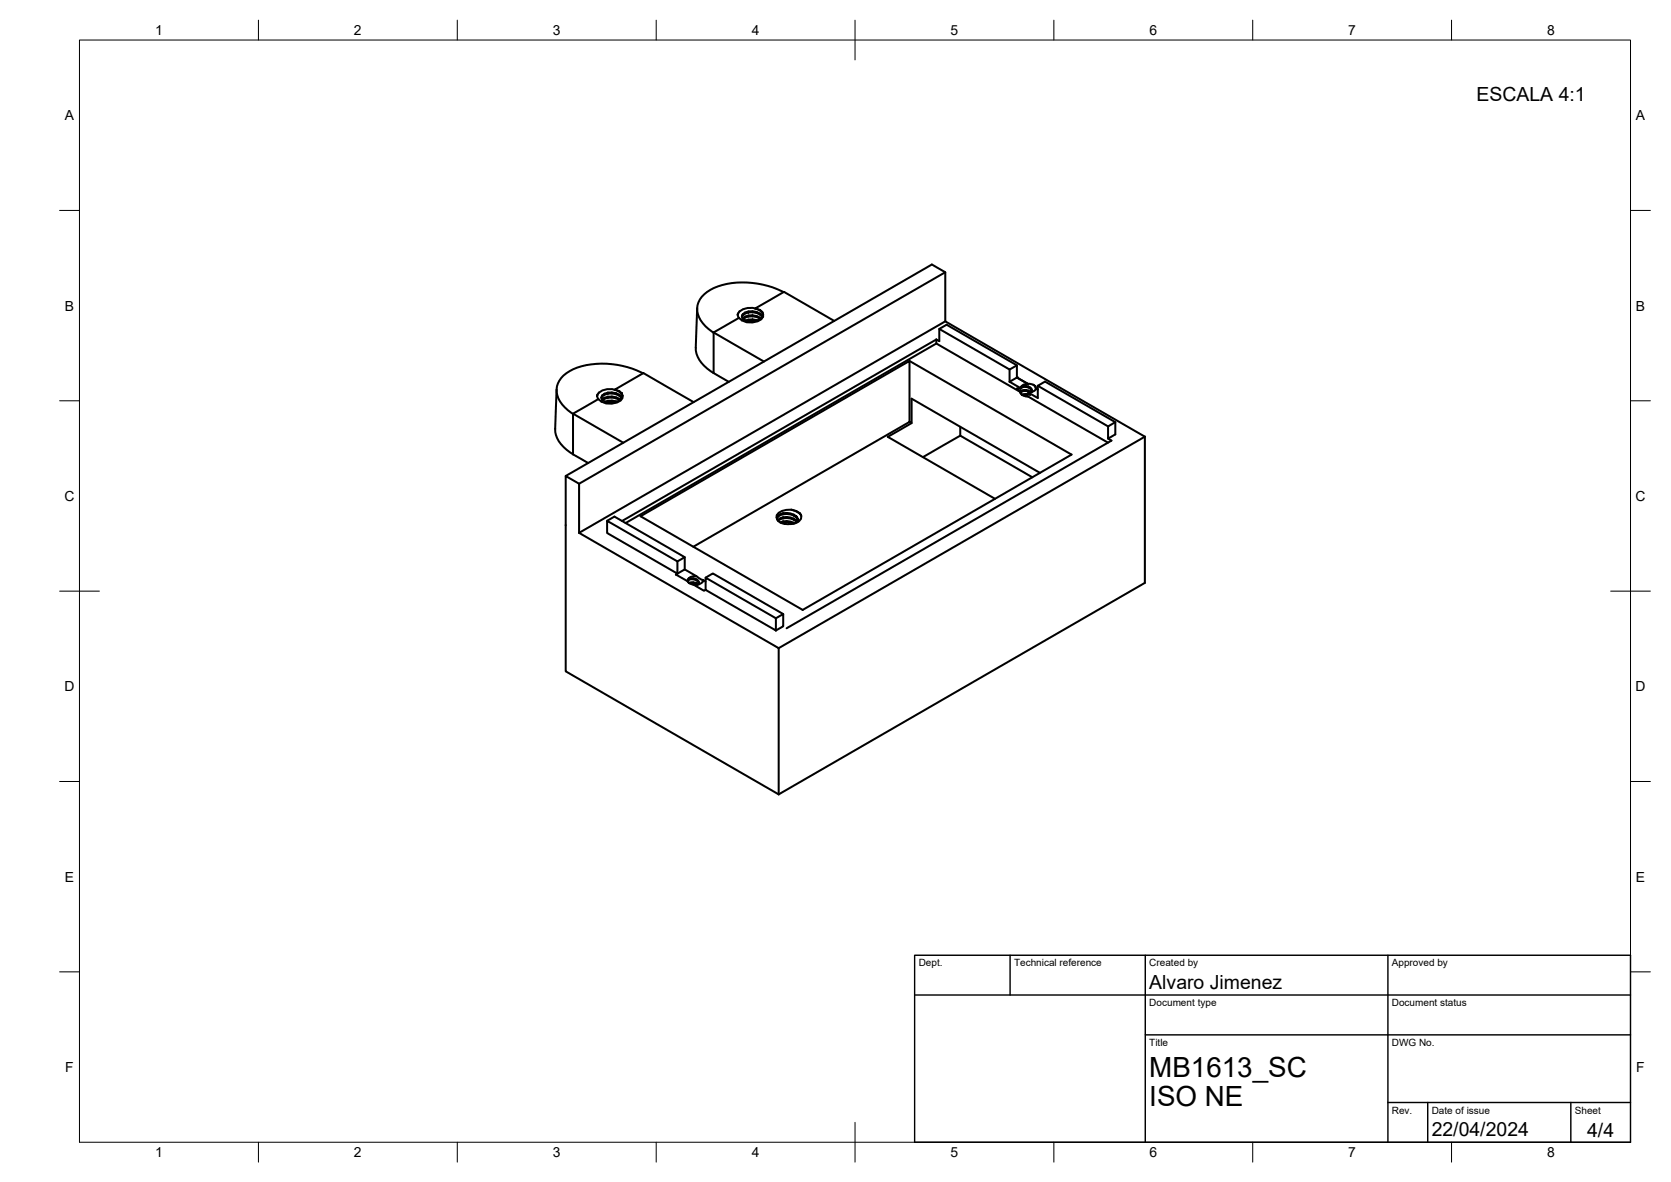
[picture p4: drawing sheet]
<svg xmlns="http://www.w3.org/2000/svg" width="420mm" height="297mm" viewBox="0 0 420 297" stroke-linecap="round" stroke-linejoin="round" font-family="sans-serif">
<!-- layer: Visible -->
<g fill="none" stroke="#000" stroke-width=".51">
<path d="M175.3 77.5l-.4 9.9a7.2 7.2 0 0 0 3.8 5.9l.7 .5M185.6 78.7l-.1 .4M185.7 79.9h.1M186 78.2l-.1 .1M186.8 79.2l-.2 .4M186.8 80h.1M187.3 78.5l-.5 .5M187.3 78.8l-.5 .4-.1-.2-.2 .5 .3 .5M187.3 79.6l-.5 .4M187.3 79.8l-.4 .3M188.2 79.3l-.9 .3v.2l.9-.2M189.2 79.5l1.1 .2 .8 .4"/>
<path d="M189.2 79.2l1 .2v.3M189.2 78.5l-1.9 .3v-.3l.9-.2v.2M189.2 78.2l-1 .1M189.2 79.2l-1 .1v.3l1-.1M189.2 78.5l1 .2M189.2 78.5v-.3l1 .2v.3M189.2 79.2v.3M190.2 79.4l.9 .4M190.2 77.6l-2.2-.2a3 3 0 0 0-2.5 1.7l.2 .8M190.2 77.6l1.3 .6 .4 .8M190.2 77.6l-.3-.1 7.2-4.2 12.7 7.4M190.2 78.4l.9 .4"/>
<path d="M190.2 78.7l.9 .3M190.2 77.6l.9 .4M191.1 79l.6 .6v-.2M191.1 79v-.2l.6 .6M191.1 77.9l.6 .7M191.7 79.4v.1M191.7 78.4v.2M191.7 78.6l.2 .5M191.9 79a1.7 1.7 0 0 1-1.4 1.8l-1.3 .2a3.5 3.5 0 0 1-2.3-.3l-1.1-.8-6.4 3.7M191.9 79l-.2 .7-.6 .5-.8 .4-2.1 .1-.9-.2-.5-.5M197 73.4a21.7 21.7 0 0 0-17.5-1 6 6 0 0 0-4.2 5.8 8.4 8.4 0 0 0 4.1 5.4M237.7 68.4l-92.1 53.2"/>
<path d="M140 97.9l-.4 9.9a7.2 7.2 0 0 0 3.7 5.9l.8 .5M150.3 99.1l-.2 .4M150.6 98.7h.1M151.4 99.4l-.2 .5 .2 .5M151.4 99.6l-.2 .4M152 100l-.6 .4M152 98.9v.3M152.8 98.7l1.1-.1 1 .2M152.8 99.7l1.1-.1-.1 .3-1 .1M152.8 99.7l-.8 .3M152.8 100l-.8 .2v-.2M152.8 99.7v.3"/>
<path d="M152.8 98.7l-.8 .2-.6 .5v.2l.6-.4 .8-.3M152.8 98.7v.2M153.9 98.9h-1.1M153.9 98.6v.3l1 .2v-.3M153.9 99.9l1 .2M153.9 99.6l1 .2v.3M154.9 99.8l.8 .4M154.9 98.8l.8 .4M154.9 99.1l.8 .4M154.9 98l.8 .3 .6 .7M154.9 98l.8 .4M154.9 98l-.4-.1 7.3-4.1 12.6 7.3"/>
<path d="M154.9 98l-1.4-.2a3.2 3.2 0 0 0-3.4 1.7l.3 .8M155.7 98.3l.6 .5M156.3 99l.2 .5M156.3 99.8l-.6-.6v.3l.6 .5M156.3 99v-.2l.2 .6M156.4 99.9l-.1-.1v.2M156.5 99.4a1.7 1.7 0 0 1-1.4 1.8l-1.2 .2a3.6 3.6 0 0 1-2.3-.3l-1.1-.8-6.4 3.7M156.5 99.4l-.2 .7-.5 .5-.9 .4M161.7 93.8a21.7 21.7 0 0 0-17.6-1 6 6 0 0 0-4.1 5.8 8.2 8.2 0 0 0 4.1 5.4M179.4 93.8l3.8 2.2M179.4 83.6l12.7 7.3M179.4 83.6v10.2"/>
<path d="M188.2 80.6l-.3 .1M188.2 80.3v.3l1-.1M189.2 80.5l.8 .2M189.2 80.3l1.2 .2M189.2 80.3l-1.7 .2M189.2 80.3v.2M190.2 80.4v.2M191.3 80l-.2-.2 .1 .3M228.7 90.7l40.7 23.5-67.6 39.1-40.7-23.6 67.6-39v15.3l-54.4 31.4M235.4 85.3l.8 .4v-3l1.8-1.1 17.7 10.2v3.1M235.4 85.3l-79 45.6M235.4 86.3l21.2 12.2"/>
<path d="M235.4 85.3v1l-78.1 45.2M236.2 82.7l17.7 10.2 1.8-1.1M237.7 80.8l-92.1 53.1M253.9 95.9l2.7 1.6M253.9 92.9v3M255.7 94.9l2.7 1.6 1.4 .1 .5 .5 .2 .5 .4 .3-.4-.2M255.7 94.9l-1.8 1M255.7 94.9l2.7 1.6M255.7 97.7v-.1l.9 .1M255.9 97.6l-.2 .1 .9 .8M256.6 98.5l.1 .5 .3 .2 1.6 .5M256.6 98.5l.1-.2v.3"/>
<path d="M256.7 97.3v.2M256.8 97.2l-.2 .3M257 99.1v.1M257 98.1v.3M257 97.1v.3l-.4 .3v-.2M257 97.1l.5-.1 1.1 .1M257 97.1l-.2 .1M258 99.3h-.8M258 99.3h.2M258 99l-1.1 .2M258 98.3h-1l-.4 .4M258 99v.3"/>
<path d="M258 98l.6 .1v.3l-.6-.1M258 98h-.6l-.7 .3M258 97.2l-1 .2M258 98v.3M258 97v.2l.6 .2M258 99l.2 .1M258.2 99.1l.4 .6 20 11.5M258.5 96.5h-.5a1.37 1.37 0 0 0-1.2 .7M258.6 98.1l.4 .3M258.6 98.4l.4 .2M258.6 97.1l.4 .3M258.6 97.1v.3l.4 .2"/>
<path d="M258.8 98.9l-.6 .2M259.3 98v-.3v.7l-.1 .2-.2-.2v.2M259.3 97.7l-.3-.3 .3 .6M259.3 98l.1 .2M259.9 96.7l.4 .4 .2 .6M260.5 97.7a1.89 1.89 0 0 1-1.8 1h-.1l.4 .5-.8-.1M260.9 97v3l-2.3-1.3M144.1 114.2l3.8 2.2M151.4 100.4l.6 .5 .8 .2 1.1 .1 1-.2M151.4 100.4h.1M152 100.2l-.5 .3M152.8 100.7h1.1v.2l-1.1 .1"/>
<path d="M152.8 100.7l-.7 .2M152.8 101l-.2 .1M152.8 100.7v.3M153.9 100.9l.7 .2M153.9 100.7l1 .1v.2M154.9 100.8l.2 .1M154.9 100.1l.8 .4M156 100.4l-.3-.2 .1 .3M156.3 100h.1M156.7 111.3l-12.6-7.3v10.2M228.7 106l.5 .3v-6.1l32.3 18.6M229.2 106.3l-6 3.5 27 15.6"/>
<path d="M241.4 107.3v2.2M241.4 109.5l18.2 10.4M241.4 109.5l-9.3 5.4M278.6 110.2l.9 .5-81.7 47.2M280.4 106.1l-1.8 1.1v3l1.8-1v-3.1l-17.6-10.2-1.9 1.1 17.7 10.2M287.9 109.7l-50.2-28.9v-12.4l-3.4-1.9-92.1 53.1M287.9 109.7l-92.1 53.2M287.9 109.7v36.8l-92.1 53.1M142.2 132v-12.4l3.4 2v12.3M142.2 132v36.7l53.6 30.9M145.6 133.9l50.2 29v36.7M152.7 130.9l17.6 10.2v3.1l-17.6-10.3z"/>
<path d="M152.7 130.9l1.8-1.1 17.7 10.2-1.9 1.1M195.5 130.7l.1 .1M195.6 129.6l-.2 .7M196.9 130h1.8l.9 .3M196.9 129h1.8l.9 .3M196.9 131.3l-.5 .1M196.9 131l-.7 .3M196.9 130l-1.3 .6M196.9 130.3l-1.3 .6M196.9 129.2l-1.3 .7M196.9 129l-1.3 .6-.3 .4 .1 .4M196.9 131v.3"/>
<path d="M196.9 130v.3M196.9 129v.2M197.8 130.2l-.9 .1M197.8 129.9v.3l1.8 .4M197.8 128.9v.3h-.9M197.8 129.2l1.8 .4M197.8 131.2l-.9 .1M197.8 130.9l-.9 .1M197.8 131.2l1.7 .4M197.8 131.2v-.3l1 .2 .8 .2v.3M199 128.1l1.2 .4M199.6 129.6l.6 .4"/>
<path d="M199.6 130.3l.6 .5M199.6 129.6v-.3l.6 .5M199.6 130.6l.6 .4M199.6 130.3v.3M199.6 131.3l.2 .2M200.2 128.5a4.6 4.6 0 0 0-4.4 .3v.1a1.16 1.16 0 0 0-.4 1.5M200.2 128.4l.9 .6M200.2 128.5l.9 .6M200.2 129.8l.4 .8zM200.2 130.8l.2 .5M200.6 130.3l-.1 .9-.3-.4M200.6 130.6v.3"/>
<path d="M201.4 129.5l-.3-.5a1.61 1.61 0 0 1-1 2.5l-.9 .2h-2l-1.4-.7-.4-.6M169.9 144.4l3 1.7 .4 .4 1.1 .4 2.6 1.6 .4-.3M169.9 144.4l2.3-1.3 2.9 1.7M170.3 144.2l-.4 .2M172.2 140v3.1M173 145.6l-.1 .5M173 145.6l.3-.2v.3M173.1 145.6a1.46 1.46 0 0 1 1.2-.8h.8l1.6 1M173.3 146.4v.1M173.3 145.4h1.6M174.3 146.6h-.8M174.3 146.3l-1.1 .2"/>
<path d="M174.3 145.6l-1 .1-.3 .2M174.3 145.3v.3l.6 .1v-.3l.4 .3M174.9 146.5v.2l-.6-.1v-.3l1 .4M174.9 146.7l.3 .2M174.9 145.7l.4 .3M175.3 145.7l.3 .3M175.3 145.7l.4 .8M175.5 146.9l-.2-.2v.2M175.6 146.3v-.3l.1 .4-.2 .5M176.7 145.7l.1 .3zM176.7 145.7l.7 .4M176.8 146a2.12 2.12 0 0 1-2.2 .9h-.2"/>
<path d="M177.4 145.2l17.7 10.2v3l-17.7-10.2zM177.4 145.2l1.8-1.1 17.7 10.2M195.1 155.4l1.8-1.1v3.1l-1.8 1"/>
</g>
<circle cx="255.7" cy="94.9" r=".25" fill="#000"/>
<!-- layer: BORDER -->
<g fill="none" stroke="#000" stroke-width=".25">
<path d="M20 10.1h390v276.9h-390zM65 5.1v5M115 5.1v5M165 5.1v5M215 5.1v10M265 5.1v5M315 5.1v5M365 5.1v5M15 52.9h5M410 52.9h5M15 100.7h5M410 100.7h5"/>
<path d="M15 148.6h10M405 148.6h10M15 196.4h5M410 196.4h5M15 244.2h5M410 244.2h5M65 287v5M115 287v5M165 287v5M215 282.1v9.9M265 287v5M315 287v5"/>
<path d="M365 287v5"/>
</g>
<!-- layer: TITLEBLOCK -->
<path d="M230 240.1h180v46.9h-180zM230 250h180M254 240.1v9.9M288 240.1v46.9M349 240.1v46.9M288 260.1h122M349 277.1h61M359 277.1v9.9M395 277.1v9.9" fill="none" stroke="#000" stroke-width=".36"/>
<g font-size="7">
<text x="289" y="270.6">MB1613_SC</text>
<text x="289" y="278.1">ISO NE</text>
</g>
<g font-size="4.9">
<text x="371.3" y="25.3">ESCALA 4:1</text>
<text x="289" y="248.5">Alvaro Jimenez</text>
<text x="360" y="285.5">22/04/2024</text>
<text x="399.1" y="285.7">4/4</text>
</g>
<g font-size="3.5">
<text x="39" y="8.8">1</text>
<text x="89" y="8.8">2</text>
<text x="139" y="8.8">3</text>
<text x="189" y="8.8">4</text>
<text x="239" y="8.8">5</text>
<text x="289" y="8.8">6</text>
<text x="339" y="8.8">7</text>
<text x="389" y="8.8">8</text>
<text x="16.3" y="30.2">A</text>
<text x="411.3" y="30.2">A</text>
<text x="16.3" y="78">B</text>
<text x="411.3" y="78">B</text>
<text x="16.2" y="125.9">C</text>
<text x="411.2" y="125.9">C</text>
<text x="16.2" y="173.7">D</text>
<text x="411.2" y="173.7">D</text>
<text x="16.3" y="221.6">E</text>
<text x="411.3" y="221.6">E</text>
<text x="16.4" y="269.4">F</text>
<text x="411.4" y="269.4">F</text>
<text x="39" y="290.8">1</text>
<text x="89" y="290.8">2</text>
<text x="139" y="290.8">3</text>
<text x="189" y="290.8">4</text>
<text x="239" y="290.8">5</text>
<text x="289" y="290.8">6</text>
<text x="339" y="290.8">7</text>
<text x="389" y="290.8">8</text>
</g>
<g font-size="2.5">
<text x="231" y="242.9">Dept.</text>
<text x="255" y="242.9">Technical reference</text>
<text x="289" y="242.9">Created by</text>
<text x="350" y="242.9">Approved by</text>
<text x="289" y="252.8">Document type</text>
<text x="350" y="252.8">Document status</text>
<text x="289" y="262.9">Title</text>
<text x="350" y="262.9">DWG No.</text>
<text x="350" y="279.9">Rev.</text>
<text x="360" y="279.9">Date of issue</text>
<text x="396" y="279.9">Sheet</text>
</g>
</svg>
